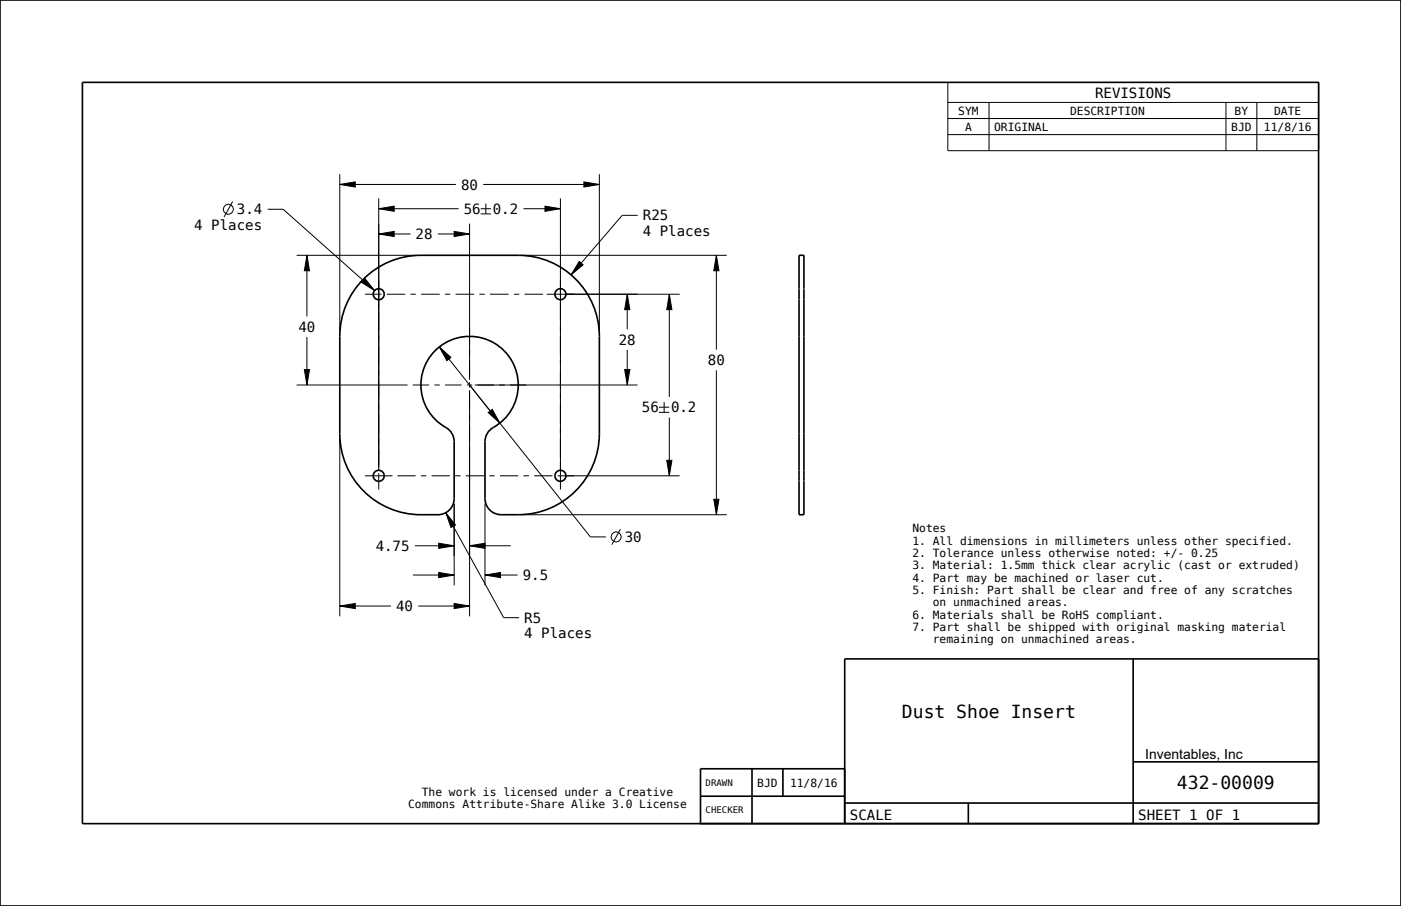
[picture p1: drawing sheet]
<svg xmlns="http://www.w3.org/2000/svg" width="432mm" height="279mm" viewBox="0 0 432 279" stroke-linecap="round" stroke-linejoin="round" font-family="sans-serif">
<g fill="none" stroke="#000" stroke-width=".51">
<path d="M0 0h431.8v279.4h-431.8zM25.4 25.4h381v228.6h-381zM246.3 78.7h1.5v80h-1.5zM112 86.1a24.9 24.9 0 0 1 17.7-7.4h30a25 25 0 0 1 25 25v30a25 25 0 0 1-25 25h-5.2a5 5 0 0 1-5-5v-17.5a5.5 5.5 0 0 1 3.6-5 15 15 0 0 0 2.4-22.9 15 15 0 0 0-22.9 1.6 15 15 0 0 0 5.4 22.3l1.3 1.5 .6 1.8 .1 18.2a5 5 0 0 1-5 5 35.1 35.1 0 0 1-13.2-1.2 25 25 0 0 1-17.1-23.8v-30a24.9 24.9 0 0 1 7.3-17.6zM349.2 203.2v50.8M406.4 203.2h-146.1l.1 50.8M231.8 237.1v16.9M241.3 237.1v8.4M260.4 237.1h-44.5v16.9M349.2 234.9h57.2M215.9 245.5h44.5M260.3 247.6h146.1"/>
<path d="M298.4 247.6v6.4"/>
<circle cx="116.7" cy="90.7" r="1.7"/>
<circle cx="172.7" cy="90.7" r="1.7"/>
<circle cx="116.7" cy="146.7" r="1.7"/>
<circle cx="172.7" cy="146.7" r="1.7"/>
</g>
<g fill="#000">
<path d="M104.7 56.9l4.8-.8v1.6zM180 56.1l4.7 .8-4.7 .8zM94.6 78.7l.8 4.8h-1.6zM116.7 72.2l4.8-.8v1.6zM116.7 64.4l4.8-.8v1.6zM140 71.4l4.7 .8-4.7 .8zM168 63.6l4.7 .8-4.7 .8zM220.8 78.7l.8 4.8h-1.6zM112.4 85.8l3.1 3.8-4.1-2.6zM178.5 80.6l1.2 1.1-3.7 3.1zM193.3 90.7l.8 4.8h-1.6zM206.3 90.7l.8 4.8h-1.6z"/>
<path d="M93.8 114h1.6l-.8 4.7zM135.4 107l3.6 3.2-1.3 1zM192.5 114h1.6l-.8 4.7zM150.5 127.2l1.2-.9 2.4 4.2zM137.4 158.1l3 3.8-1.4 .8zM205.5 142h1.6l-.8 4.7zM220 154h1.6l-.8 4.7zM135.2 176.5l4.8 .8-4.8 .8zM135.2 167.5l4.8 .8-4.8 .8zM144.7 168.3l4.8-.8v1.6zM149.5 177.3l4.7-.8v1.6zM104.7 186.9l4.8-.8v1.6z"/>
<path d="M140 186.1l4.7 .8-4.7 .8z"/>
</g>
<g fill="none" stroke="#000" stroke-width=".31">
<path d="M292.1 25.4h114.3v21.1h-114.3zM292.1 31.6h114.3M292.1 36.6h114.3M304.8 31.6v14.9M377.9 31.6v14.9M387.4 31.6v14.9M104.7 56.9l4.8-.8v1.6zM104.7 53.7v48.4M104.7 56.9h35.8M148.9 56.9h35.8M180 56.1l4.7 .8-4.7 .8zM184.7 53.7v48.4"/>
<path d="M292.1 41.5h114.3M71.7 62.2l-2.6 4.7M82.5 64.5h4.8l28.2 25.1M91.4 78.7h36.7M94.6 78.7l.8 4.8h-1.6zM94.6 78.7v18.9M116.7 72.2l4.8-.8v1.6zM116.7 64.4l4.8-.8v1.6zM116.7 64.4h24.6M116.7 61.2v83.9M116.7 72.2h9.8M134.9 72.2h9.8"/>
<path d="M140 71.4l4.7 .8-4.7 .8zM144.7 69v48.1M148.2 64.4h3.1M148.2 66h3.1M149.7 62.8v3.2M161.3 78.7h62.7M161.4 64.4h11.3M168 63.6l4.7 .8-4.7 .8zM172.7 61.2v89.8M196.5 66.4h-4.7l-15.8 18.4M220.8 78.7l.8 4.8h-1.6zM220.8 78.7v29.1"/>
<path d="M112.4 85.8l3.1 3.8-4.1-2.6zM112.5 90.7h5M119.2 90.7h5.7M126.5 90.7h1.7M129.8 90.7h5.7M137.1 90.7h1.7M140.4 90.7h5.7M147.8 90.7h1.6M151 90.7h5.7M158.4 90.7h1.6M161.7 90.7h5.7M168.5 90.7h41"/>
<path d="M178.5 80.6l1.2 1.1-3.7 3.1zM193.3 90.7l.8 4.8h-1.6zM193.3 90.7v10.9M206.3 90.7l.8 4.8h-1.6zM206.3 90.7v31.7M91.4 118.7h34.2M93.8 114h1.6l-.8 4.7zM94.6 103.9v14.8M127.2 118.7h5.1M133.9 118.7h1.6M135.4 107l3.6 3.2-1.3 1zM135.4 107l46.6 58.6h4.7"/>
<path d="M137.2 118.7h5.1M143.9 118.7h1.6M144.7 117.9v1.7M146.3 118.7h50.2M192.5 114h1.6l-.8 4.7zM193.3 107.9v10.8M220.8 114.2v44.5M104.7 135.3v54.8M144.7 120.3v69.8M150.5 127.2l1.2-.9 2.4 4.2zM203.1 125.6h3.2M203.1 127.2h3.2"/>
<path d="M204.7 124v3.2M206.3 128.8v17.9M112.5 146.7h8.5M116.7 145.9v5.1M122.5 146.7h5.6M129.7 146.7h1.7M133 146.7h5.6M137.4 158.1l3 3.8-1.4 .8zM137.4 158.1l17.8 32.4h4.8M140 155.3v25.2M140.3 146.7h1.6M143.6 146.7h5.6"/>
<path d="M149.5 155.3v25.2M150.8 146.7h1.7M154.1 146.7h5.6M161.3 158.7h62.7M161.4 146.7h1.6M164.6 146.7h5.7M171.9 146.7h37.6M205.5 142h1.6l-.8 4.7zM220 154h1.6l-.8 4.7zM127.3 177.3h12.7M127.9 168.3h12.1M135.2 176.5l4.8 .8-4.8 .8z"/>
<path d="M135.2 167.5l4.8 .8-4.8 .8zM144.7 168.3l4.8-.8v1.6zM144.7 168.3h12.7M149.5 177.3l4.7-.8v1.6zM149.5 177.3h10M191.2 163.2l-2.6 4.8M104.7 186.9l4.8-.8v1.6zM104.7 186.9h15.8M128.9 186.9h15.8M140 186.1l4.7 .8-4.7 .8z"/>
<circle cx="70.4" cy="64.5" r="1.56"/>
<circle cx="189.9" cy="165.6" r="1.56"/>
</g>
<g font-size="5.6">
<text x="278" y="221.4">Dust Shoe Insert</text>
<text x="362.7" y="243.3">432-00009</text>
</g>
<g font-size="4.3">
<text x="337.5" y="30.1">REVISIONS</text>
<text x="142.1" y="58.5">80</text>
<text x="142.9" y="66">56</text>
<text x="151.9" y="66">0.2</text>
<text x="59.9" y="70.9">4 Places</text>
<text x="73" y="66.1">3.4</text>
<text x="198.1" y="68">R25</text>
<text x="128.1" y="73.7">28</text>
<text x="198.1" y="72.8">4 Places</text>
<text x="92" y="102.3">40</text>
<text x="190.7" y="106.3">28</text>
<text x="218.2" y="112.6">80</text>
<text x="197.9" y="127.2">56</text>
<text x="206.8" y="127.2">0.2</text>
<text x="192.5" y="167.2">30</text>
<text x="115.8" y="169.9">4.75</text>
<text x="161.1" y="178.9">9.5</text>
<text x="122.1" y="188.5">40</text>
<text x="161.6" y="192.1">R5</text>
<text x="161.6" y="196.8">4 Places</text>
<text x="353" y="234.2">Inventables, Inc</text>
<text x="261.9" y="252.8">SCALE</text>
<text x="350.8" y="252.8">SHEET 1 OF 1</text>
</g>
<g font-size="3.5">
<text x="295.3" y="35.3">SYM</text>
<text x="329.8" y="35.3">DESCRIPTION</text>
<text x="380.5" y="35.3">BY</text>
<text x="392.7" y="35.3">DATE</text>
<text x="297.4" y="40.3">A</text>
<text x="306.4" y="40.3">ORIGINAL</text>
<text x="379.5" y="40.3">BJD</text>
<text x="389.6" y="40.3">11/8/16</text>
<text x="281.2" y="164.1">Notes</text>
<text x="281.2" y="167.9">1. All dimensions in millimeters unless other specified.</text>
<text x="281.2" y="171.7">2. Tolerance unless otherwise noted: +/- 0.25</text>
<text x="281.2" y="175.6">3. Material: 1.5mm thick clear acrylic (cast or extruded)</text>
<text x="281.2" y="179.4">4. Part may be machined or laser cut.</text>
<text x="281.2" y="183.2">5. Finish: Part shall be clear and free of any scratches</text>
<text x="281.2" y="190.8">6. Materials shall be RoHS compliant.</text>
<text x="287.5" y="187">on unmachined areas.</text>
<text x="281.2" y="194.6">7. Part shall be shipped with original masking material</text>
<text x="287.5" y="198.4">remaining on unmachined areas.</text>
<text x="130" y="245.3">The work is licensed under a Creative</text>
<text x="233.4" y="242.6">BJD</text>
<text x="243.5" y="242.6">11/8/16</text>
<text x="125.8" y="249.1">Commons Attribute-Share Alike 3.0 License</text>
</g>
<g font-size="2.8">
<text x="217.5" y="242.3">DRAWN</text>
<text x="217.5" y="250.8">CHECKER</text>
</g>
</svg>
